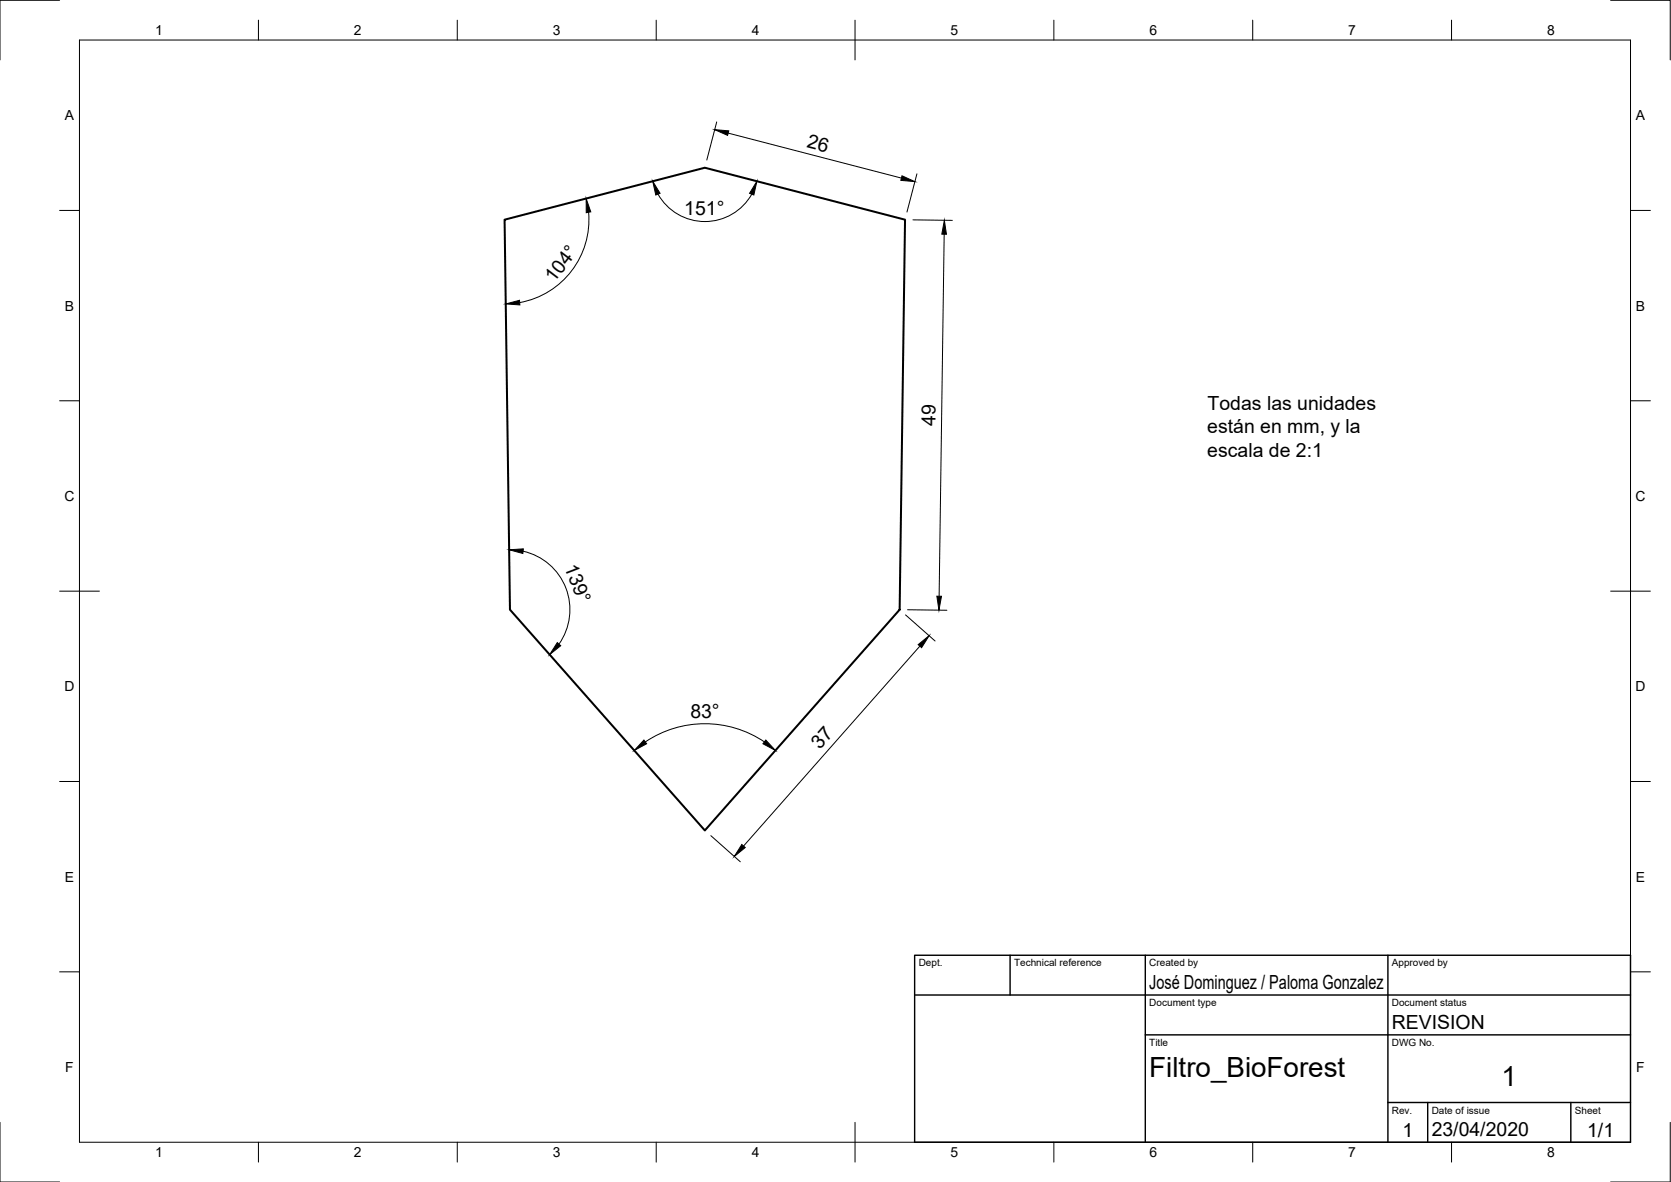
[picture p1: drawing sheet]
<svg xmlns="http://www.w3.org/2000/svg" width="420mm" height="297mm" viewBox="0 0 420 297" stroke-linecap="round" stroke-linejoin="round" font-family="sans-serif">
<!-- layer: Visible -->
<path d="M126.9 55.2l50.3-13.1 50.4 13.1-1.4 98-49 55.5-49-55.5z" fill="none" stroke="#000" stroke-width=".51"/>
<!-- layer: Border -->
<g fill="none" stroke="#000" stroke-width=".25">
<path d="M15 .1h-15v15M20 10.1h390v276.9h-390zM65 5.1v5M115 5.1v5M165 5.1v5M215 5.1v10M265 5.1v5M315 5.1v5M365 5.1v5M405 .1h15v15M15 52.9h5M410 52.9h5"/>
<path d="M15 100.7h5M410 100.7h5M15 148.6h10M405 148.6h10M15 196.4h5M410 196.4h5M15 244.2h5M410 244.2h5M0 282.1v14.9h15M65 287v5M115 287v5M165 287v5"/>
<path d="M215 282.1v9.9M265 287v5M315 287v5M365 287v5M420 282.1v14.9h-15"/>
</g>
<!-- layer: TitleBlock -->
<path d="M230 240.1h180v46.9h-180zM230 250h180M254 240.1v9.9M288 240.1v46.9M349 240.1v46.9M288 260.1h122M349 277.1h61M359 277.1v9.9M395 277.1v9.9" fill="none" stroke="#000" stroke-width=".36"/>
<!-- layer: Dimensions -->
<g fill="none" stroke="#000" stroke-width=".25">
<path d="M180.2 30.6l-2.5 9.6M183.1 33.5l43.6 11.3M148 53.3a21.2 21.2 0 0 1-17.3 22.7M165.4 48.8a13.5 13.5 0 0 0 23.6 0M229.6 55.3l9.9 .1M230.5 43.7l-2.5 9.6M237.4 58.9l-1.3 90.9M131.5 138.5a15 15 0 0 1 9 23.4M227.7 154.5l7.4 6.6M228.2 153.2l9.9 .2M231.3 162.4l-44.3 50.2M162.3 186.4a26.8 26.8 0 0 1 29.9 0"/>
<path d="M178.7 210l7.4 6.6"/>
</g>
<g fill="#000" stroke="#000" stroke-width=".25">
<path d="M179.7 32.6l3.5 .3-.3 1.1zM147.4 49.9l1.1 3.3-1.1 .3zM164.1 45.6l1.9 3-1.1 .4zM190.3 45.6l-.8 3.4-1-.4zM226.8 44.2l3.2 1.4-3.5-.3zM237.4 55.4l.6 3.5h-1.2zM127.2 76.4l3.4-.9 .1 1.1zM128 138.2l3.6-.3-.1 1.2zM235.6 149.8h1.1l-.6 3.5zM140.1 161.5l.9 .8-2.8 2.2zM230.9 162l2.7-2.2-1.9 3zM161.9 186l.7 .9-3.1 1.7z"/>
<path d="M192.6 186l2.4 2.6-3.2-1.7zM186.5 212.2l.9 .8-2.8 2.2z"/>
</g>
<g font-size="7">
<text x="289" y="270.6">Filtro_BioForest</text>
<text x="377.5" y="273">1</text>
</g>
<g font-size="4.9">
<text x="202.7" y="36.9" transform="rotate(15 202.7 36.9)">26</text>
<text x="172.1" y="54.1">151°</text>
<text x="139.4" y="71.2" transform="rotate(-53 139.4 71.2)">104°</text>
<text x="235.2" y="107" transform="rotate(-89 235.2 107)">49</text>
<text x="303.6" y="103.1">Todas las unidades</text>
<text x="303.6" y="108.9">están en mm, y la</text>
<text x="303.6" y="114.8">escala de 2:1</text>
<text x="141.9" y="142.4" transform="rotate(69 141.9 142.4)">139°</text>
<text x="173.6" y="180.3">83°</text>
<text x="206.2" y="188.5" transform="rotate(-48 206.2 188.5)">37</text>
<text x="289" y="248.5">José Dominguez / Paloma Gonzalez</text>
<text x="350" y="258.6">REVISION</text>
<text x="352.6" y="285.7">1</text>
<text x="360" y="285.5">23/04/2020</text>
<text x="399.1" y="285.7">1/1</text>
</g>
<g font-size="3.5">
<text x="39" y="8.8">1</text>
<text x="89" y="8.8">2</text>
<text x="139" y="8.8">3</text>
<text x="189" y="8.8">4</text>
<text x="239" y="8.8">5</text>
<text x="289" y="8.8">6</text>
<text x="339" y="8.8">7</text>
<text x="389" y="8.8">8</text>
<text x="16.3" y="30.2">A</text>
<text x="411.3" y="30.2">A</text>
<text x="16.3" y="78">B</text>
<text x="411.3" y="78">B</text>
<text x="16.2" y="125.9">C</text>
<text x="411.2" y="125.9">C</text>
<text x="16.2" y="173.7">D</text>
<text x="411.2" y="173.7">D</text>
<text x="16.3" y="221.6">E</text>
<text x="411.3" y="221.6">E</text>
<text x="16.4" y="269.4">F</text>
<text x="411.4" y="269.4">F</text>
<text x="39" y="290.8">1</text>
<text x="89" y="290.8">2</text>
<text x="139" y="290.8">3</text>
<text x="189" y="290.8">4</text>
<text x="239" y="290.8">5</text>
<text x="289" y="290.8">6</text>
<text x="339" y="290.8">7</text>
<text x="389" y="290.8">8</text>
</g>
<g font-size="2.5">
<text x="231" y="242.9">Dept.</text>
<text x="255" y="242.9">Technical reference</text>
<text x="289" y="242.9">Created by</text>
<text x="350" y="242.9">Approved by</text>
<text x="289" y="252.8">Document type</text>
<text x="350" y="252.8">Document status</text>
<text x="289" y="262.9">Title</text>
<text x="350" y="262.9">DWG No.</text>
<text x="350" y="279.9">Rev.</text>
<text x="360" y="279.9">Date of issue</text>
<text x="396" y="279.9">Sheet</text>
</g>
</svg>
